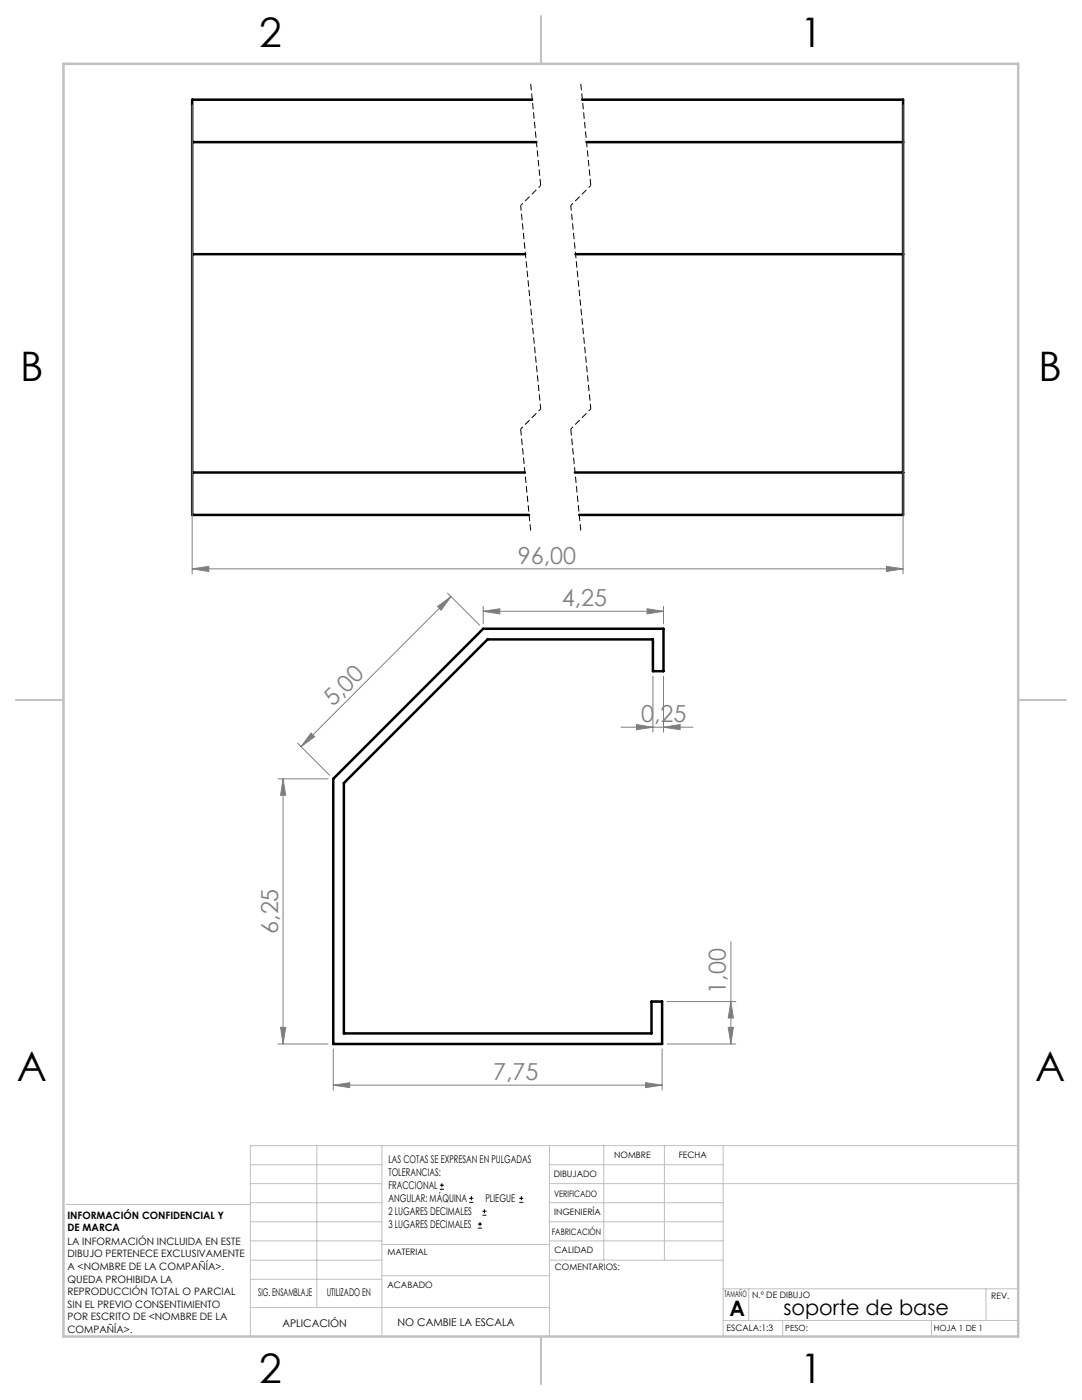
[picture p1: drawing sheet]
<svg xmlns="http://www.w3.org/2000/svg" width="216mm" height="279mm" viewBox="0 0 216 279" stroke-linecap="round" stroke-linejoin="round" font-family="sans-serif">
<path d="M106.2 19.9h-67.9v82.9h67.3M116.2 19.9h64v82.9h-64.6M38.3 28.4h68.7M117 28.4h63.2M38.3 50.7h66.5M114.8 50.7h65.4M38.3 94.3h66.4M114.7 94.3h65.5M96.4 125.5h36v8.4h-2.1v-6.3h-33l-28.7 28.7v49.9h61.4v-6.3h2.1v8.5h-65.6v-53z" fill="none" stroke="#000" stroke-width=".5"/>
<g fill="none" stroke="#000" stroke-width=".2">
<path d="M87.8 237.3h.8M87.8 236.5h.8M88.2 236.1v.9M93.6 240h.8M93.6 239.1h.8M94.1 238.7v.8M103.6 240h.8M103.6 239.1h.8M104 238.7v.8M95.4 245.1h.8M95.4 244.3h.8M95.8 243.9v.8"/>
<path d="M96.3 242.5h.7M96.3 241.7h.7M96.7 241.3v.8"/>
</g>
<g fill="none" stroke="#808080" stroke-width=".2">
<path d="M38.3 20.9v93.6M180.2 20.9v93.6M38.3 113.5l3.4-.5v1.1zM38.3 113.5h141.9M89.3 118.4l6.4 6.4M90 119.1l-29.9 29.9M176.9 113l3.3 .5-3.3 .6zM87.3 121l2.7-1.9-2 2.7zM96.4 122l3.3-.5v1zM96.4 121v3.5M96.4 122h36M129.1 121.5l3.3 .5-3.3 .5z"/>
<path d="M130.3 134.9v11.2M132.4 121v3.5M132.4 134.9v11.2M55.5 155.4h10M56.5 155.4l.5 3.3h-1zM56.5 155.4v53M59.4 148.3l6.4 6.4M62.1 146.3l.7 .7-2.7 2zM123.9 145.1h14.4M127 144.6l3.3 .5-3.3 .5zM132.4 145.1l3.3-.5v1zM133.1 199.9h13.7"/>
<path d="M145.8 188v20.4M145.8 199.9l.5 3.3h-1zM55.5 208.4h10M56 205h1l-.5 3.4zM66.5 216.6l3.3-.5v1zM66.5 209.3v8.3M66.5 216.6h65.6M128.8 216.1l3.3 .5-3.3 .5zM132.1 209.3v8.3M133.1 208.4h13.7M145.3 205h1l-.5 3.4z"/>
</g>
<path d="M105.9 16.7l2 20.3M115.9 16.7l2 20.3M103.9 85.6l2 20.3M113.9 85.6l2 20.3" fill="none" stroke="#000" stroke-width=".2" stroke-dasharray="1.3 .6" stroke-linecap="butt"/>
<path d="M107.9 37l-4 4M117.9 37l-4 4M107.9 81.6l-4 4M117.9 81.6l-4 4" fill="none" stroke="#000" stroke-width=".2" stroke-dasharray="1.3 .6" stroke-dashoffset=".7" stroke-linecap="butt"/>
<path d="M103.9 41l4 40.6M113.9 41l4 40.6" fill="none" stroke="#000" stroke-width=".2" stroke-dasharray="1.3 .6" stroke-dashoffset=".2" stroke-linecap="butt"/>
<g fill="none" stroke="#c0c0c0" stroke-width=".2">
<path d="M50 232.4h26.2M50 236.2h26.2M63.2 228.6v32.3M76.2 228.6v38.1M109.6 228.6v38.1M109.6 232.4h34.7M109.6 236.2h93.6M120.5 228.6v22.9M132.6 228.6v22.9M144.3 228.6v38.1M203.2 228.6h-153.2v38.1M13.2 240.4h36.8"/>
<path d="M50 243.8h26.2M50 251.5h26.2M50 240h26.2M50 247.7h26.2M50 255.3h26.2M76.2 254.6h33.4M76.2 248.4h33.4M109.6 243.8h34.7M109.6 251.5h34.7M109.6 240h34.7M109.6 247.7h34.7M144.3 257.2h58.9"/>
<path d="M149.4 257.2v6.3M196.7 257.2v6.3M50 260.9h59.6M144.3 263.5h58.9M156.2 263.5v3.2M185.9 263.5v3.2"/>
</g>
<path d="M108 3.2v9.5M3.1 139.7h9.6M203.2 139.7h9.5M108 266.7v9.6" fill="none" stroke="#c0c0c0" stroke-width=".25"/>
<path d="M12.7 12.7h190.5v254h-190.5z" fill="none" stroke="#c0c0c0" stroke-width=".5"/>
<g fill="#808080">
<path d="M66.5 216.6l3.3-.5v1zM128.8 216.1l3.3 .5-3.3 .5zM127 144.6l3.3 .5-3.3 .5zM132.4 145.1l3.3-.5v1zM38.3 113.5l3.4-.5v1.1zM176.9 113l3.3 .5-3.3 .6z"/>
<path d="M129.1 121.5l3.3 .5-3.3 .5zM96.4 122l3.3-.5v1z"/>
<path d="M87.3 121l2.7-1.9-2 2.7zM62.1 146.3l.7 .7-2.7 2z"/>
<path d="M145.3 205h1l-.5 3.4zM145.8 199.9l.5 3.3h-1z"/>
<path d="M56.5 155.4l.5 3.3h-1zM56 205h1l-.5 3.4z"/>
</g>
<g font-size="8.1">
<text x="51.7" y="9.3">2</text>
<text x="159.7" y="9.3">1</text>
<text x="4" y="76">B</text>
<text x="207.2" y="76">B</text>
<text x="3.3" y="215.7">A</text>
<text x="206.5" y="215.7">A</text>
<text x="51.7" y="276">2</text>
<text x="159.7" y="276">1</text>
</g>
<g font-size="4.7" fill="#808080">
<text x="103.3" y="112.5">96,00</text>
<text x="112.1" y="121">4,25</text>
<text x="66.5" y="141.2" transform="rotate(-45 66.5 141.2)">5,00</text>
<text x="127.9" y="144.1">0,25</text>
<text x="55.5" y="186.4" transform="rotate(-90 55.5 186.4)">6,25</text>
<text x="144.8" y="198.3" transform="rotate(-90 144.8 198.3)">1,00</text>
<text x="98.4" y="215.5">7,75</text>
</g>
<g font-size="4.2">
<text x="145.6" y="262.7">A</text>
<text x="156.3" y="262.4">soporte de base</text>
</g>
<g font-size="2.1">
<text x="77.5" y="232.2">LAS COTAS SE EXPRESAN EN PULGADAS</text>
<text x="77.5" y="234.7">TOLERANCIAS:</text>
<text x="77.5" y="237.3">FRACCIONAL</text>
<text x="77.5" y="239.9">ANGULAR: MÁQUINA</text>
<text x="96.9" y="239.9">PLIEGUE</text>
<text x="77.5" y="242.5">2 LUGARES DECIMALES</text>
<text x="77.5" y="245.1">3 LUGARES DECIMALES</text>
<text x="51.5" y="258.7">SIG. ENSAMBLAJE</text>
<text x="65.2" y="258.6">UTILIZADO EN</text>
<text x="56.3" y="264.8">APLICACIÓN</text>
<text x="79.3" y="264.6">NO CAMBIE LA ESCALA</text>
</g>
<g font-size="2">
<text x="13.5" y="243.2">INFORMACIÓN CONFIDENCIAL Y</text>
<text x="13.5" y="245.8">DE MARCA</text>
<text x="13.5" y="248.4">LA INFORMACIÓN INCLUIDA EN ESTE</text>
<text x="13.5" y="250.9">DIBUJO PERTENECE EXCLUSIVAMENTE</text>
<text x="13.5" y="253.4">A &lt;NOMBRE DE LA COMPAÑÍA&gt;.</text>
<text x="13.5" y="256">QUEDA PROHIBIDA LA</text>
<text x="13.5" y="258.5">REPRODUCCIÓN TOTAL O PARCIAL</text>
<text x="13.5" y="261">SIN EL PREVIO CONSENTIMIENTO</text>
<text x="13.5" y="263.5">POR ESCRITO DE &lt;NOMBRE DE LA</text>
<text x="13.5" y="266">COMPAÑÍA&gt;.</text>
</g>
<g font-size="1.8">
<text x="122.5" y="231.1">NOMBRE</text>
<text x="135.4" y="231.1">FECHA</text>
<text x="110.5" y="234.8">DIBUJADO</text>
<text x="110.5" y="238.9">VERIFICADO</text>
<text x="110.6" y="242.5">INGENIERÍA</text>
<text x="77.3" y="250.5">MATERIAL</text>
<text x="110.1" y="246.4">FABRICACIÓN</text>
<text x="110.7" y="250">CALIDAD</text>
<text x="77.3" y="257">ACABADO</text>
<text x="110.7" y="253.5">COMENTARIOS:</text>
<text x="144.5" y="258.9">TAMAÑO</text>
<text x="150.1" y="259.1">N.º DE DIBUJO</text>
<text x="197.8" y="259.2">REV.</text>
<text x="145" y="265.7">ESCALA:1:3</text>
</g>
<g font-size="1.7">
<text x="156.7" y="265.7">PESO:</text>
<text x="186.3" y="265.7">HOJA 1 DE 1</text>
</g>
</svg>
